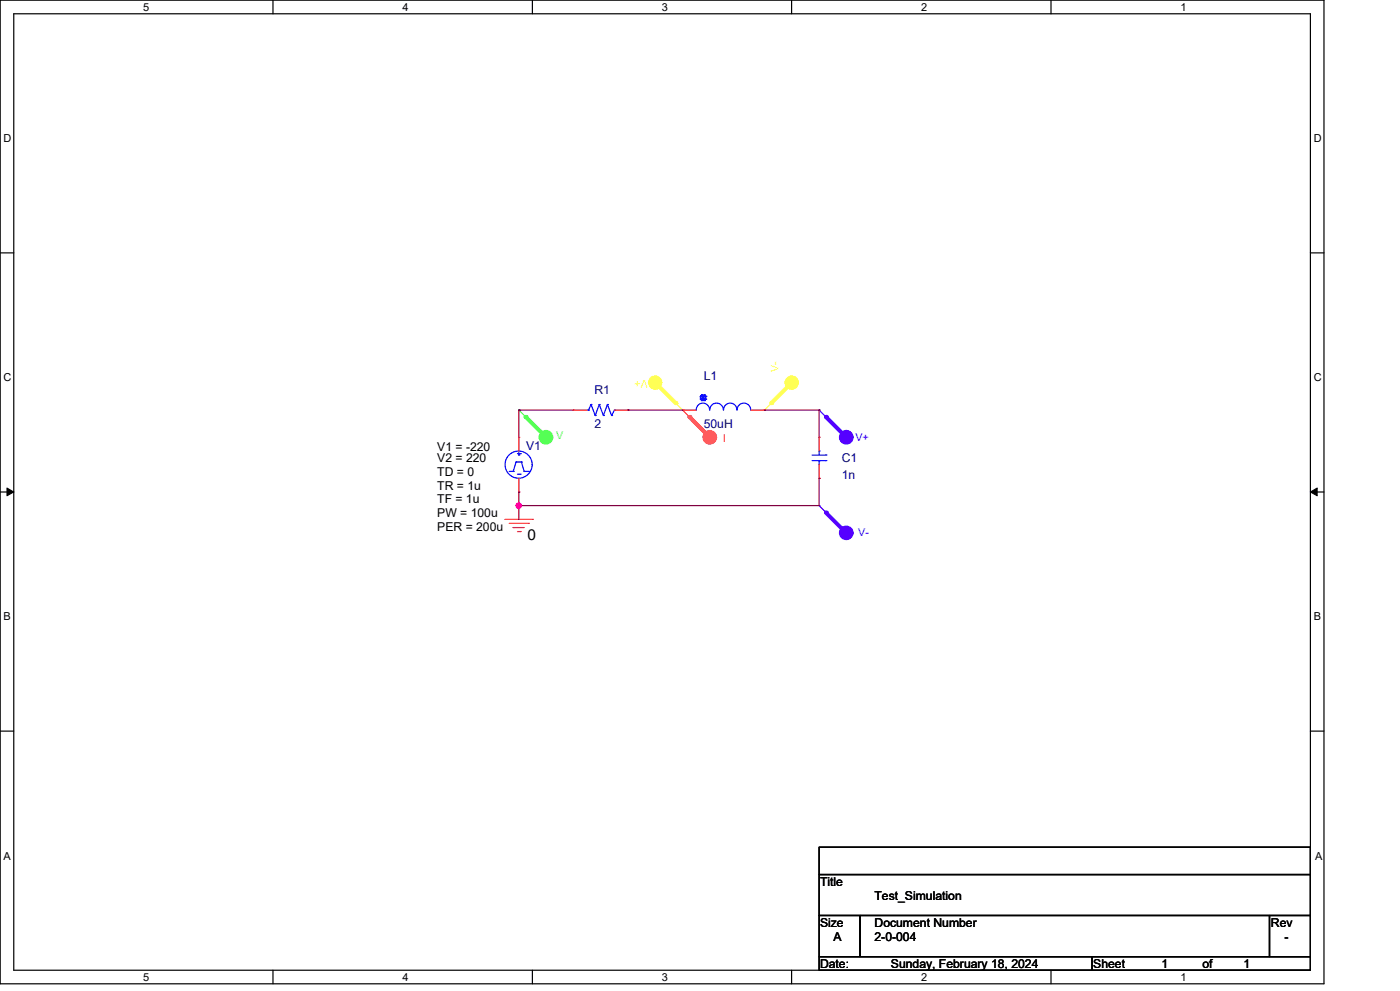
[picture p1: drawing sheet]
<svg xmlns="http://www.w3.org/2000/svg" width="297mm" height="210mm" viewBox="0 0 297 210" stroke-linecap="round" stroke-linejoin="round" font-family="sans-serif">
<g fill="none" stroke="#000" stroke-width=".25">
<path d="M0 0h280.6v208.4h-280.6zM2.9 2.9h274.8v202.6h-274.8zM57.8 0v2.9M112.8 0v2.9M167.8 0v2.9M222.7 0v2.9M0 53.6h2.9M277.7 53.6h2.9M0 104.2h2.9M277.7 104.2h2.9M0 154.9h2.9M277.7 154.9h2.9"/>
<path d="M173.6 179.4h104.1v5.8h-104.1zM173.6 185.2h104.1v8.7h-104.1zM173.6 193.9h8.7v8.7h-8.7zM182.3 193.9h86.7v8.7h-86.7zM269 193.9h8.7v8.7h-8.7zM57.8 205.5v2.9M112.8 205.5v2.9M167.8 205.5v2.9M173.6 202.6h57.8v2.9h-57.8zM222.7 205.5v2.9M231.4 202.6h46.3v2.9h-46.3z"/>
</g>
<path d="M1.5 103.4l1.4 .8-1.4 .8zM277.7 104.2l1.4-.8v1.6z" fill="#000" stroke="#000" stroke-width=".21"/>
<path d="M107 110h5.8M107.9 110.9h4.1M108.8 111.7h.1M108.8 111.7h2.3M109.7 112.6h.5M110.2 112.6h.1M112 110.9h.1M112.8 110h.1" fill="none" stroke="#f00" stroke-width=".25"/>
<circle cx="115.7" cy="92.6" r="1.44" fill="#5f5" stroke="#5f5" stroke-width=".25"/>
<path d="M109.9 86.9h.1M109.9 86.9l5.8 5.7" fill="none" stroke="#5f5" stroke-width=".25"/>
<path d="M111.4 88.3l4.3 4.3" fill="none" stroke="#5f5" stroke-width=".85"/>
<circle cx="111.4" cy="88.3" r=".42" fill="#5f5"/>
<circle cx="150.4" cy="92.6" r="1.44" fill="#f55" stroke="#f55" stroke-width=".25"/>
<path d="M144.7 86.9h.1M144.7 86.9l5.7 5.7" fill="none" stroke="#f55" stroke-width=".25"/>
<path d="M146.1 88.3l4.3 4.3" fill="none" stroke="#f55" stroke-width=".85"/>
<circle cx="146.1" cy="88.3" r=".42" fill="#f55"/>
<circle cx="179.3" cy="92.6" r="1.44" fill="#50f" stroke="#50f" stroke-width=".25"/>
<path d="M173.6 86.9h.1M173.6 86.9l5.7 5.7" fill="none" stroke="#50f" stroke-width=".25"/>
<path d="M175 88.3l4.3 4.3" fill="none" stroke="#50f" stroke-width=".85"/>
<circle cx="175" cy="88.3" r=".42" fill="#50f"/>
<circle cx="179.3" cy="112.9" r="1.43" fill="#50f" stroke="#50f" stroke-width=".25"/>
<path d="M173.6 107.1h.1M173.6 107.1l5.7 5.8" fill="none" stroke="#50f" stroke-width=".25"/>
<path d="M175 108.6l4.3 4.3" fill="none" stroke="#50f" stroke-width=".85"/>
<circle cx="175" cy="108.6" r=".42" fill="#50f"/>
<circle cx="138.8" cy="81" r="1.42" fill="#ff5" stroke="#ff5" stroke-width=".25"/>
<path d="M138.9 81.1l5.8 5.8M144.7 86.9h.1" fill="none" stroke="#ff5" stroke-width=".25"/>
<path d="M138.9 81.1l4.3 4.3" fill="none" stroke="#ff5" stroke-width=".85"/>
<circle cx="143.2" cy="85.4" r=".42" fill="#ff5"/>
<circle cx="167.8" cy="81" r="1.42" fill="#ff5" stroke="#ff5" stroke-width=".25"/>
<path d="M162 86.9h.1M167.8 81.1l-5.8 5.8" fill="none" stroke="#ff5" stroke-width=".25"/>
<path d="M167.8 81.1l-4.4 4.3" fill="none" stroke="#ff5" stroke-width=".85"/>
<circle cx="163.4" cy="85.4" r=".42" fill="#ff5"/>
<g fill="none" stroke="#00f" stroke-width=".25">
<path d="M107.9 99.9h.9M108.8 99.9h.1M109.4 97.9h.1M109.4 97.9l-.6 2M109.4 97.9h1.1M109.7 96.1h.5M109.9 96.4h.1M109.9 95.8v.6M110.2 96.1h.1M110.5 97.9h.1M110.5 97.9l.6 2M111.1 99.9h.1"/>
<path d="M111.1 99.9h.9M112 99.9h.1M124.4 86.9h.3M124.7 86.9h.1M125.3 85.7h.1M125.3 85.7l-.6 1.2M125.3 85.7l.8 2.3M126.1 88h.1M127 85.7h.1M127 85.7l-.9 2.3M127 85.7l.9 2.3M127.9 88h.1"/>
<path d="M128.7 85.7h.1M128.7 85.7l-.8 2.3M128.7 85.7l.9 2.3M129.6 88h.1M130.2 86.9h.1M130.2 86.9l-.6 1.1M148.4 84.5h.1M148.4 83.9h.1M148.4 84.5l.3 .3M148.4 83.9v.6M148.4 83.9l1.2 .6M148.7 83.6h.1"/>
<path d="M148.7 84.8h.1M148.7 83.6l-.3 .3M148.7 83.6h.6M148.7 83.6l.6 1.2M148.7 84.8h.6M149.3 83.6h.1M149.3 84.8h.1M149.3 83.6l-.6 1.2M149.3 83.6l.3 .3M149.6 83.9h.1M149.6 84.5h.1M149.6 83.9l-1.2 .6"/>
<path d="M149.6 83.9v.6M149.6 84.5l-.3 .3M150.4 86.9a1.42 1.42 0 0 0-1.4-1.5 1.42 1.42 0 0 0-1.5 1.5M153.3 86.9a1.44 1.44 0 0 0-1.4-1.5 1.44 1.44 0 0 0-1.5 1.5M159.1 86.9a1.44 1.44 0 0 0-1.5-1.5 1.44 1.44 0 0 0-1.4 1.5 1.44 1.44 0 0 0-1.4-1.5 1.44 1.44 0 0 0-1.5 1.5M172.1 97.6h2.9M172.1 96.4h2.9M173.6 95.5h.1M173.6 97.6h.1M173.6 95.5v.9M173.6 97.6v.8M175 97.6h.1"/>
<path d="M175 96.4h.1M109.7 100.4h.5M110.2 100.4h.1"/>
<circle cx="109.9" cy="98.4" r="2.88"/>
</g>
<g fill="none" stroke="#f00" stroke-width=".25">
<path d="M109.9 92.6h.1M109.9 92.6v2.9M121.5 86.9h.1M121.5 86.9h2.9M130.2 86.9h2.9M133.1 86.9h.1M144.7 86.9h.1M144.7 86.9h2.8M159.1 86.9h2.9M162 86.9h.1M173.6 92.6h.1M173.6 92.6v2.9"/>
<path d="M173.6 98.4v2.9M109.9 104.2h.1M109.9 101.3v2.9M173.6 101.3h.1"/>
</g>
<g fill="none" stroke="#800040" stroke-width=".25">
<path d="M109.9 86.9h.1M109.9 86.9v5.7M109.9 86.9h11.6M133.1 86.9h.1M133.1 86.9h11.6M162 86.9h.1M162 86.9h11.6M173.6 86.9h.1M173.6 86.9v5.7M109.9 107.1h.1M109.9 104.2h.1M109.9 104.2v5.8"/>
<path d="M173.6 101.3h.1M173.6 101.3v5.8h-63.7"/>
</g>
<circle cx="109.9" cy="107.1" r=".55" fill="#f0f" stroke="#f0f" stroke-width=".25"/>
<text font-size="3.2" x="111.8" y="114.3">0</text>
<g font-size="2.6" fill="#000080">
<text x="126" y="83.4">R1</text>
<text x="149.1" y="80.5">L1</text>
<text x="111.5" y="95.3">V1</text>
<text x="126" y="90.7">2</text>
<text x="149.1" y="90.7">50uH</text>
<text x="178.4" y="97.9">C1</text>
<text x="178.4" y="101.4">1n</text>
</g>
<g font-size="2.6">
<text x="92.7" y="95.6">V1 = -220</text>
<text x="92.7" y="100.8">TD = 0</text>
<text x="92.7" y="97.9">V2 = 220</text>
<text x="92.7" y="106.6">TF = 1u</text>
<text x="92.7" y="103.7">TR = 1u</text>
<text x="92.7" y="109.5">PW = 100u</text>
<text x="92.7" y="112.4">PER = 200u</text>
<text x="173.8" y="187.7">Title</text>
<text x="185.3" y="190.6">Test_Simulation</text>
<text x="173.8" y="196.3">Size</text>
<text x="185.3" y="196.3">Document Number</text>
<text x="269.3" y="196.3">Rev</text>
<text x="176.7" y="199.3">A</text>
<text x="185.3" y="199.3">2-0-004</text>
<text x="272.2" y="199.3">-</text>
<text x="173.8" y="205.1">Date:</text>
<text x="188.8" y="205.1">Sunday, February 18, 2024</text>
<text x="231.7" y="205.1">Sheet</text>
<text x="246.2" y="205.1">1</text>
<text x="254.8" y="205.1">of</text>
<text x="263.5" y="205.1">1</text>
</g>
<g font-size="2.3">
<text x="30.4" y="2.2">5</text>
<text x="85.3" y="2.2">4</text>
<text x="140.3" y="2.2">3</text>
<text x="195.2" y="2.2">2</text>
<text x="250.2" y="2.2">1</text>
<text x=".8" y="30.1">D</text>
<text x="278.4" y="30.1">D</text>
<text x=".8" y="80.8">C</text>
<text x="278.4" y="80.8">C</text>
<text x=".8" y="131.4">B</text>
<text x="278.4" y="131.4">B</text>
<text x=".8" y="182.2">A</text>
<text x="278.7" y="182.2">A</text>
<text x="30.4" y="207.7">5</text>
<text x="85.3" y="207.7">4</text>
<text x="140.3" y="207.7">3</text>
<text x="195.2" y="207.7">2</text>
<text x="250.2" y="207.7">1</text>
</g>
<g font-size="2.3" fill="#ff5">
<text x="137.3" y="80.4" transform="rotate(180 137.3 80.4)">V+</text>
<text x="165" y="78.8" transform="rotate(-90 165 78.8)">V-</text>
</g>
<text font-size="2.3" fill="#5f5" x="117.9" y="93">V</text>
<text font-size="2.3" fill="#f55" x="153.2" y="93.6">I</text>
<g font-size="2.3" fill="#50f">
<text x="181.3" y="93.3">V+</text>
<text x="181.9" y="113.6">V-</text>
</g>
</svg>
